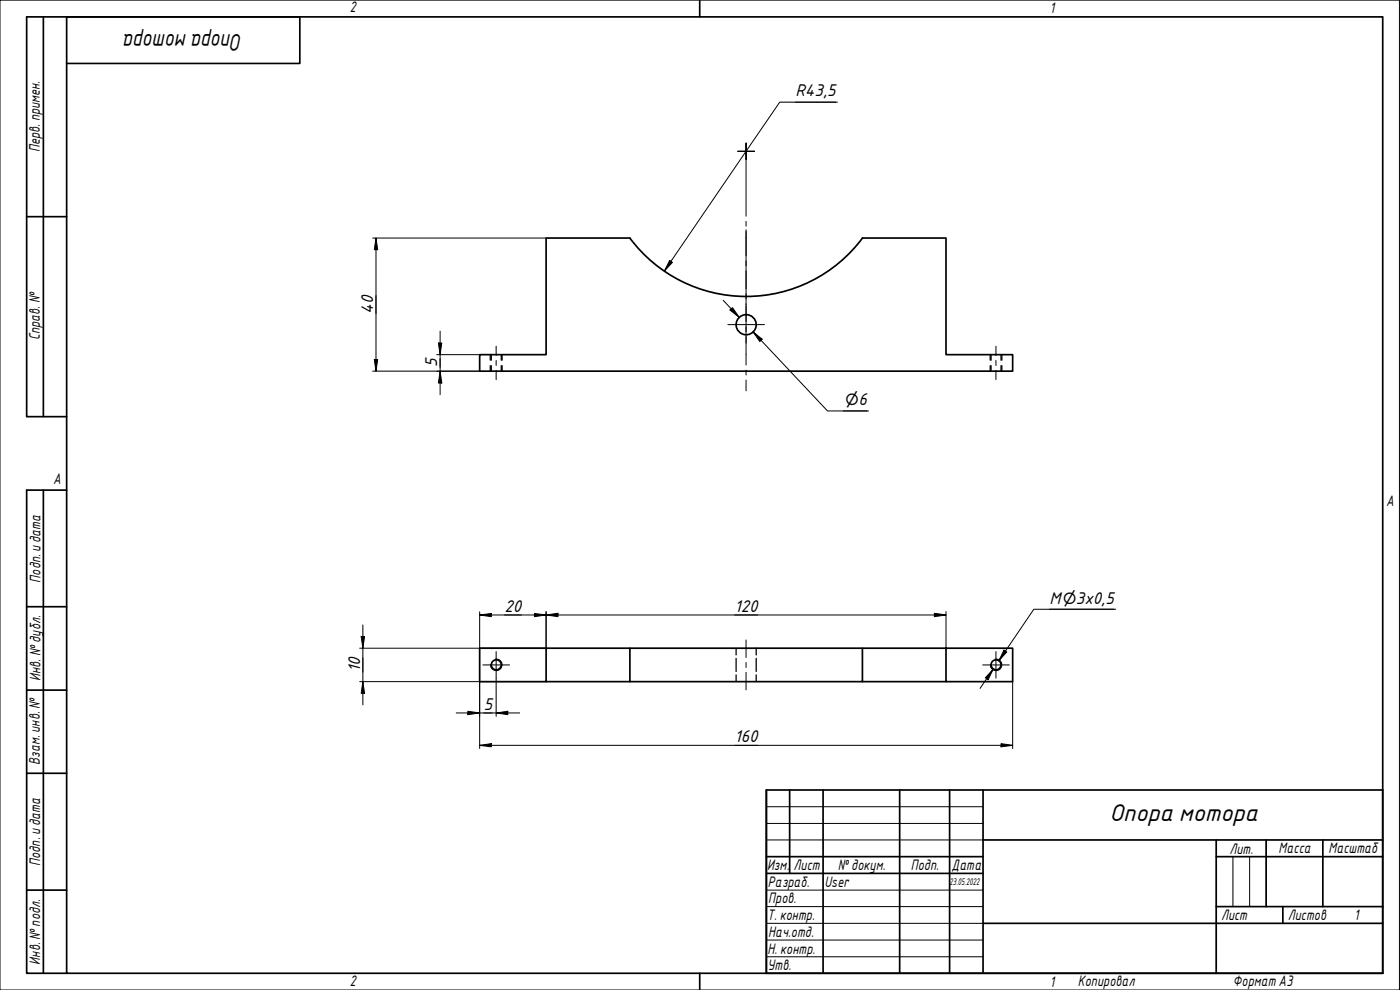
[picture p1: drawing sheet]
<svg xmlns="http://www.w3.org/2000/svg" width="420mm" height="297mm" viewBox="0 0 420 297" stroke-linecap="round" stroke-linejoin="round" font-family="sans-serif">
<g fill="none" stroke="#000" stroke-width=".51">
<path d="M189 71.4h-25.1v35h-19.9v5h159.9v-5h-20v-35h-25.1a43.5 43.5 0 0 1-69.8 0M163.9 194.5h-19.9v10h19.9v-10h25.1M258.8 194.5h-69.8v10h-25.1M283.9 194.5h20v10h-20zM283.9 194.5h-25.1v10h-69.8M258.8 204.5h25.1"/>
<circle cx="223.9" cy="97.4" r="3"/>
<circle cx="148.9" cy="199.5" r="1.49"/>
<circle cx="298.9" cy="199.5" r="1.49"/>
</g>
<g fill="none" stroke="#000" stroke-width=".38">
<path d="M147.1 106.4v1.7M147.1 109.7v1.7M147.4 106.4v1.7M147.4 109.7v1.7M150.4 106.4v1.7M150.4 109.7v1.7M150.7 106.4v1.7M150.7 109.7v1.7M297.2 106.4v1.7M297.2 109.7v1.7M297.4 106.4v1.7M297.4 109.7v1.7"/>
<path d="M300.4 106.4v1.7M300.4 109.7v1.7M300.7 106.4v1.7M300.7 109.7v1.7M220.9 194.5v2M220.9 197.5v4M226.9 194.5v2M226.9 197.5v4M220.9 202.5v2M226.9 202.5v2"/>
</g>
<path d="M148.6 197.8a1.75 1.75 0 0 1 2.1 1.4 1.75 1.75 0 0 1-1.5 2 1.75 1.75 0 0 1-2-1.4M298.6 197.8a1.75 1.75 0 0 1 2 1.4 1.75 1.75 0 0 1-1.4 2 1.75 1.75 0 0 1-2-1.4" fill="none" stroke="#000" stroke-width=".3"/>
<path d="M20 5.1h395v286.9h-395zM210 0v5.1M210 292v5" fill="none" stroke="#000" stroke-width=".51"/>
<path d="M0 0h420v297h-420z" fill="none" stroke="#000" stroke-width=".3"/>
<g fill="none" stroke="#000" stroke-width=".51">
<path d="M230 237h185v55h-185zM237 237v25.1M247 237v55M270 237v55M285 237v55M295 237v55M230 257h65M295 252h120M365 257h50M365 252v40M380 252v20M397 252v20"/>
<path d="M230 262.1h65M295 277h120M365 272h50M385 272v5"/>
</g>
<path d="M230 242h65M230 247.1h65M230 252h65M370 257v15M375 257v15M230 267.1h65M230 272h65M230 277h65M230 282.1h65M230 287.1h65" fill="none" stroke="#000" stroke-width=".3"/>
<path d="M13 5.1v119.9M20 19h70v-13.9h-82v119.9h12M8 65h12M13 147.1v144.9M20 147.1h-12v144.9h12M8 182h12M8 207.1h12M8 232h12M8 267.1h12" fill="none" stroke="#000" stroke-width=".51"/>
<path d="M221.4 45.4h2.5h-2.5M223.9 42.9v2.5v-2.5M223.9 47.9v-2.5v19.5M226.4 45.4h-2.5h2.5M223.9 66.4v1.5M223.9 69.4v22M218.4 97.4h11M223.9 91.9v11M144.9 199.5h8M148.9 195.5v8M294.9 199.5h8M298.9 195.5v8" fill="none" stroke="#000" stroke-width=".3"/>
<g fill="none" stroke="#000" stroke-width=".3">
<path d="M238.7 30.7h12.1M251.3 30.7h-17.3l-34.6 50.6M111.8 71.4h52.1M112.8 71.4l.5 3.5h-1zM112.8 71.4v40M201 78.2l.8 .5-2.4 2.6zM132.1 99.4v19M217 90.1l4.9 5.1M219.1 93l.7-.7 2.1 2.9zM226 99.6l2.7 2.2-.7 .7zM111.8 111.4h32.2M112.3 107.9h1l-.5 3.5z"/>
<path d="M131.1 106.4h12.9M131.6 102.9h1l-.5 3.5zM132.1 111.4l.5 3.5h-1zM228.4 102.1l-2.4-2.5 22.3 23.7h12.4M253 123.3h7.2M108.4 191h1l-.5 3.5zM108.9 187.5v24M144 184.5l3.4-.4v.9zM144 183.6v10.9M144 184.5h139.9M160.4 184.1l3.5 .4-3.5 .5zM163.9 184.5l3.5-.5v1z"/>
<path d="M163.9 183.5v11h-56M280.4 184l3.5 .5-3.5 .5zM283.9 183.5v11M301.3 195.1l.8 .5-2.3 2.6zM315 182.8h19.3M334.8 182.8h-24.5l-10.5 15.4 2-2.8M107.9 204.5h56M108.9 204.5l.5 3.5h-1zM136.9 213.9h19.1M140.4 213.4l3.6 .5-3.6 .5zM144 204.5v20.1M148.9 213.9l3.5-.5v1z"/>
<path d="M148.9 203.5v11.4M298.1 200.8l-1.6 3.1-.8-.5zM298.1 200.8l-4 5.8M303.9 204.5v20.1M144 223.6l3.4-.5v1zM144 223.6h159.9M300.4 223.1l3.5 .5-3.5 .5z"/>
</g>
<g fill="#000">
<path d="M112.8 71.4l.5 3.5h-1z" fill-rule="evenodd"/>
<path d="M201 78.2l.8 .5-2.4 2.6z" fill-rule="evenodd"/>
<path d="M219.1 93l.7-.7 2.1 2.9z" fill-rule="evenodd"/>
<path d="M112.3 107.9h1l-.5 3.5z" fill-rule="evenodd"/>
<path d="M131.6 102.9h1l-.5 3.5z" fill-rule="evenodd"/>
<path d="M132.1 111.4l.5 3.5h-1z" fill-rule="evenodd"/>
<path d="M226 99.6l2.7 2.2-.7 .7z" fill-rule="evenodd"/>
<path d="M108.4 191h1l-.5 3.5z" fill-rule="evenodd"/>
<path d="M144 184.5l3.4-.4v.9z" fill-rule="evenodd"/>
<path d="M160.4 184.1l3.5 .4-3.5 .5z" fill-rule="evenodd"/>
<path d="M163.9 184.5l3.5-.5v1z" fill-rule="evenodd"/>
<path d="M280.4 184l3.5 .5-3.5 .5z" fill-rule="evenodd"/>
<path d="M301.3 195.1l.8 .5-2.3 2.6z" fill-rule="evenodd"/>
<path d="M108.9 204.5l.5 3.5h-1z" fill-rule="evenodd"/>
<path d="M140.4 213.4l3.6 .5-3.6 .5z" fill-rule="evenodd"/>
<path d="M148.9 213.9l3.5-.5v1z" fill-rule="evenodd"/>
<path d="M298.1 200.8l-1.6 3.1-.8-.5z" fill-rule="evenodd"/>
<path d="M144 223.6l3.4-.5v1z" fill-rule="evenodd"/>
<path d="M300.4 223.1l3.5 .5-3.5 .5z" fill-rule="evenodd"/>
</g>
<g fill="none" stroke="#000" stroke-width=".3">
<path d="M223.9 68.9v7.9M223.9 78.3v1.4M223.9 81.3v5.4M223.9 88.1v1.5M223.9 91.2v5.3M223.9 98v1.5M148.9 103.9v2.8M148.9 108.1v1.6M148.9 111.2v2.7M223.9 101v8.5M223.9 111v1.5M223.9 114v3.3"/>
<path d="M298.9 103.9v2.8M298.9 108.1v1.6M298.9 111.2v2.7M223.9 192v5.3M223.9 198.7v1.6M223.9 201.7v5.3"/>
</g>
<g font-size="7">
<text x="72.8" y="10.3" transform="rotate(180 72.8 10.3)">Опора мотора</text>
<text x="333" y="246.2">Опора мотора</text>
</g>
<g font-size="4.9">
<text x="238.7" y="28.9">R43,5</text>
<text x="112" y="94.1" transform="rotate(-90 112 94.1)">40</text>
<text x="131.2" y="110.2" transform="rotate(-90 131.2 110.2)">5</text>
<text x="253" y="121.7">⌀6</text>
<text x="151.4" y="183.7">20</text>
<text x="220.5" y="183.6">120</text>
<text x="315" y="181.2">М⌀3х0,5</text>
<text x="108.1" y="201.7" transform="rotate(-90 108.1 201.7)">10</text>
<text x="145.2" y="213.1">5</text>
<text x="220.5" y="222.7">160</text>
</g>
<g font-size="4.4">
<text x="105" y="3.7">2</text>
<text x="315" y="3.8">1</text>
<text x="11.9" y="45.6" transform="rotate(-90 11.9 45.6)">Перв. примен.</text>
<text x="12" y="102.2" transform="rotate(-90 12 102.2)">Справ. №</text>
<text x="16" y="145.2">A</text>
<text x="416" y="151.7">A</text>
<text x="12.2" y="174.8" transform="rotate(-90 12.2 174.8)">Подп. идата</text>
<text x="12.2" y="204.3" transform="rotate(-90 12.2 204.3)">Инв. №дубл.</text>
<text x="12" y="229.5" transform="rotate(-90 12 229.5)">Взам. инв. №</text>
<text x="369" y="256.1">Лит.</text>
<text x="383.7" y="256.1">Масса</text>
<text x="398.7" y="256.1">Масштаб</text>
<text x="12.1" y="259.8" transform="rotate(-90 12.1 259.8)">Подп. идата</text>
<text x="230.2" y="261.1">Изм.</text>
<text x="238.2" y="261.1">Лист</text>
<text x="251.5" y="261">№докум.</text>
<text x="273.4" y="261.2">Подп.</text>
<text x="285.6" y="261.2">Дата</text>
<text x="230.4" y="266.1">Разраб.</text>
<text x="247.4" y="266.1">User</text>
<text x="230.6" y="271.1">Пров.</text>
<text x="230.3" y="276.1">Т. контр.</text>
<text x="230.5" y="281.1">Нач.отд.</text>
<text x="366.5" y="276.1">Лист</text>
<text x="386.5" y="276.1">Листов</text>
<text x="406.4" y="276">1</text>
<text x="230.4" y="286.1">Н. контр.</text>
<text x="12.1" y="289.4" transform="rotate(-90 12.1 289.4)">Инв. №подл.</text>
<text x="230.3" y="291.1">Утв.</text>
<text x="105" y="295.9">2</text>
<text x="315" y="296.1">1</text>
<text x="323.5" y="295.8">Копировал</text>
<text x="370" y="295.8">Формат А3</text>
</g>
<text font-size="2.8" x="285" y="265.5">23.05.2022</text>
</svg>
